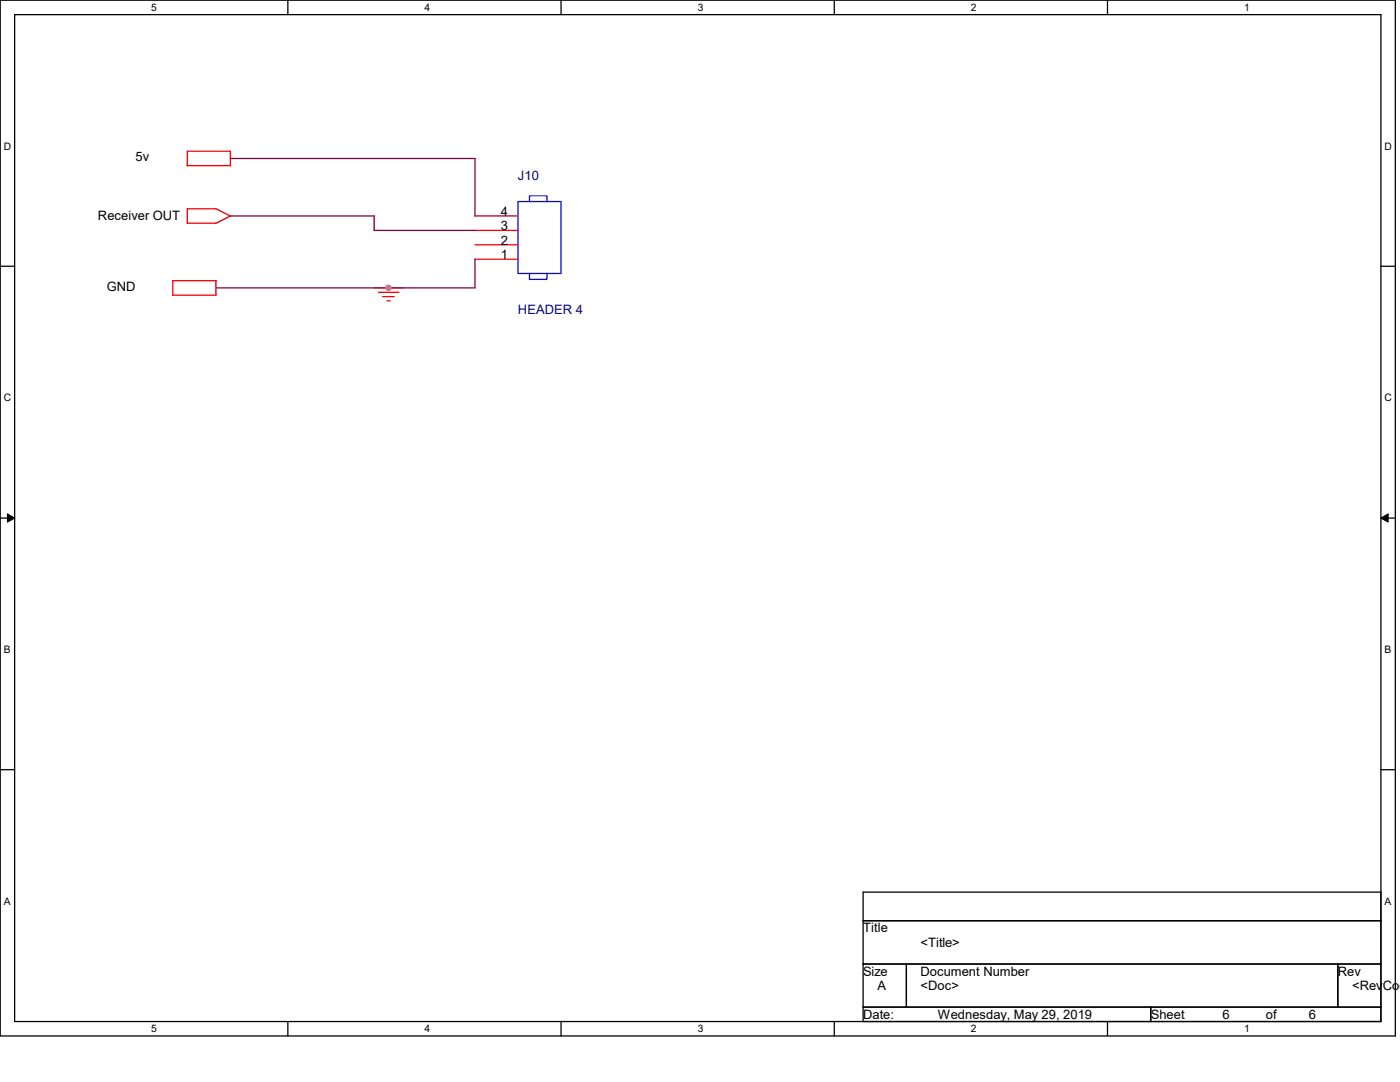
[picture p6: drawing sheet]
<svg xmlns="http://www.w3.org/2000/svg" width="279mm" height="216mm" viewBox="0 0 279 216" stroke-linecap="round" stroke-linejoin="round" font-family="sans-serif">
<path d="M0 0h278.5v206.7h-278.5zM2.9 2.9h272.7v200.9h-272.7z" fill="none" stroke="#000" stroke-width=".25"/>
<g fill="#fff">
<path d="M30.2 .3h1.1v2.3h-1.1z"/>
<path d="M30.2 204.1h1.1v2.3h-1.1z"/>
</g>
<path d="M57.4 0v2.9M57.4 203.8v2.9" fill="none" stroke="#000" stroke-width=".25"/>
<g fill="#fff">
<path d="M84.7 .3h1.1v2.3h-1.1z"/>
<path d="M84.7 204.1h1.1v2.3h-1.1z"/>
</g>
<path d="M112 0v2.9M112 203.8v2.9" fill="none" stroke="#000" stroke-width=".25"/>
<g fill="#fff">
<path d="M139.2 .3h1.1v2.3h-1.1z"/>
<path d="M139.2 204.1h1.1v2.3h-1.1z"/>
</g>
<path d="M166.5 0v2.9M166.5 203.8v2.9" fill="none" stroke="#000" stroke-width=".25"/>
<g fill="#fff">
<path d="M193.8 .3h1.1v2.3h-1.1z"/>
<path d="M193.8 204.1h1.1v2.3h-1.1z"/>
</g>
<path d="M221 0v2.9M221 203.8v2.9" fill="none" stroke="#000" stroke-width=".25"/>
<g fill="#fff">
<path d="M248.3 .3h1.1v2.3h-1.1z"/>
<path d="M248.3 204.1h1.1v2.3h-1.1z"/>
<path d="M.8 28h1.4v2.3h-1.4z"/>
<path d="M276.3 28h1.4v2.3h-1.4z"/>
<path d="M.8 78.2h1.4v2.3h-1.4z"/>
<path d="M276.3 78.2h1.4v2.3h-1.4z"/>
</g>
<path d="M0 53.1h2.9M275.6 53.1h2.9" fill="none" stroke="#000" stroke-width=".25"/>
<g fill="#fff">
<path d="M.8 128.5h1.3v2.2h-1.3z"/>
<path d="M276.3 128.5h1.3v2.2h-1.3z"/>
</g>
<path d="M0 103.4h2.9M275.6 103.4h2.9" fill="none" stroke="#000" stroke-width=".25"/>
<path d="M1.5 102.5l1.4 .9-1.4 .8zM275.6 103.4l1.4-.9v1.7z" fill="#000" stroke="#000" stroke-width=".2"/>
<g fill="#fff">
<path d="M.8 178.7h1.3v2.2h-1.3z"/>
<path d="M276.3 178.7h1.3v2.2h-1.3z"/>
</g>
<path d="M0 153.6h2.9M275.6 153.6h2.9M172.3 178h103.3v25.8h-103.3zM172.3 183.7h103.3M172.3 192.4h103.3M180.9 192.4v8.6M267 192.4v8.6M172.3 201h103.3M229.7 201v2.8" fill="none" stroke="#000" stroke-width=".25"/>
<g fill="none" stroke="#f00" stroke-width=".25">
<path d="M37.3 33.1h8.7M37.4 30.2h8.6M37.4 30.1v3M46 30.2v2.9M34.5 58.9h8.6M34.5 56h8.6M34.5 56v2.9M37.3 44.5h5.8M37.4 41.6v2.9M37.4 41.7h5.7M43.1 56v2.9M43.1 41.7l2.9 1.4"/>
<path d="M46 43.1l-2.9 1.5M74.7 57.4h5.8M75.5 58.3h4.1M76.4 59.2h2.3M94.8 51.7h8.6M94.8 48.9h8.6M94.8 46h8.6M94.8 43.1h8.6M77.3 60h.6"/>
</g>
<path d="M103.4 40.2h8.6v14.4h-8.6zM105.7 40.2v-1.1h3.4v1.1M105.7 54.6v1.2h3.4v-1.2" fill="none" stroke="#00f" stroke-width=".25"/>
<path d="M46 31.6h48.8M94.8 31.6v11.5M43.1 57.4h51.7M46 43.1h28.7M74.7 43.1v2.9M74.7 46h20.1M94.8 51.7v5.7" fill="none" stroke="#800040" stroke-width=".25"/>
<circle cx="77.5" cy="57.4" r=".55" fill="#f0f" stroke="#f0f" stroke-width=".25"/>
<g font-size="2.6">
<text x="27.1" y="32.2">5v</text>
<text x="19.6" y="44">Receiver OUT</text>
<text x="99.9" y="45.9">3</text>
<text x="99.9" y="43.1">4</text>
<text x="99.9" y="51.7">1</text>
<text x="99.9" y="48.8">2</text>
<text x="21.3" y="58.1">GND</text>
<text x="172.3" y="186.1">Title</text>
<text x="183.7" y="188.9">&lt;Title&gt;</text>
<text x="172.3" y="194.7">Size</text>
<text x="175.1" y="197.6">A</text>
<text x="183.7" y="197.6">&lt;Doc&gt;</text>
<text x="183.7" y="194.7">Document Number</text>
<text x="267" y="194.7">Rev</text>
<text x="269.8" y="197.6">&lt;RevCod</text>
<text x="172.3" y="203.3">Date:</text>
<text x="187.2" y="203.3">Wednesday, May 29, 2019</text>
<text x="229.7" y="203.3">Sheet</text>
<text x="244" y="203.3">6</text>
<text x="252.6" y="203.3">of</text>
<text x="261.2" y="203.3">6</text>
</g>
<g font-size="2.6" fill="#000080">
<text x="103.4" y="35.9">J10</text>
<text x="103.4" y="62.7">HEADER 4</text>
</g>
<g font-size="2.1">
<text x="30.2" y="2.2">5</text>
<text x="84.7" y="2.2">4</text>
<text x="139.2" y="2.2">3</text>
<text x="193.8" y="2.2">2</text>
<text x="248.3" y="2.2">1</text>
<text x=".8" y="29.8">D</text>
<text x="276.3" y="29.8">D</text>
<text x=".8" y="80.1">C</text>
<text x="276.3" y="80.1">C</text>
<text x=".8" y="130.3">B</text>
<text x="276.3" y="130.3">B</text>
<text x=".8" y="180.5">A</text>
<text x="276.3" y="180.5">A</text>
<text x="30.2" y="206">5</text>
<text x="84.7" y="206">4</text>
<text x="139.2" y="206">3</text>
<text x="193.8" y="206">2</text>
<text x="248.3" y="206">1</text>
</g>
</svg>
